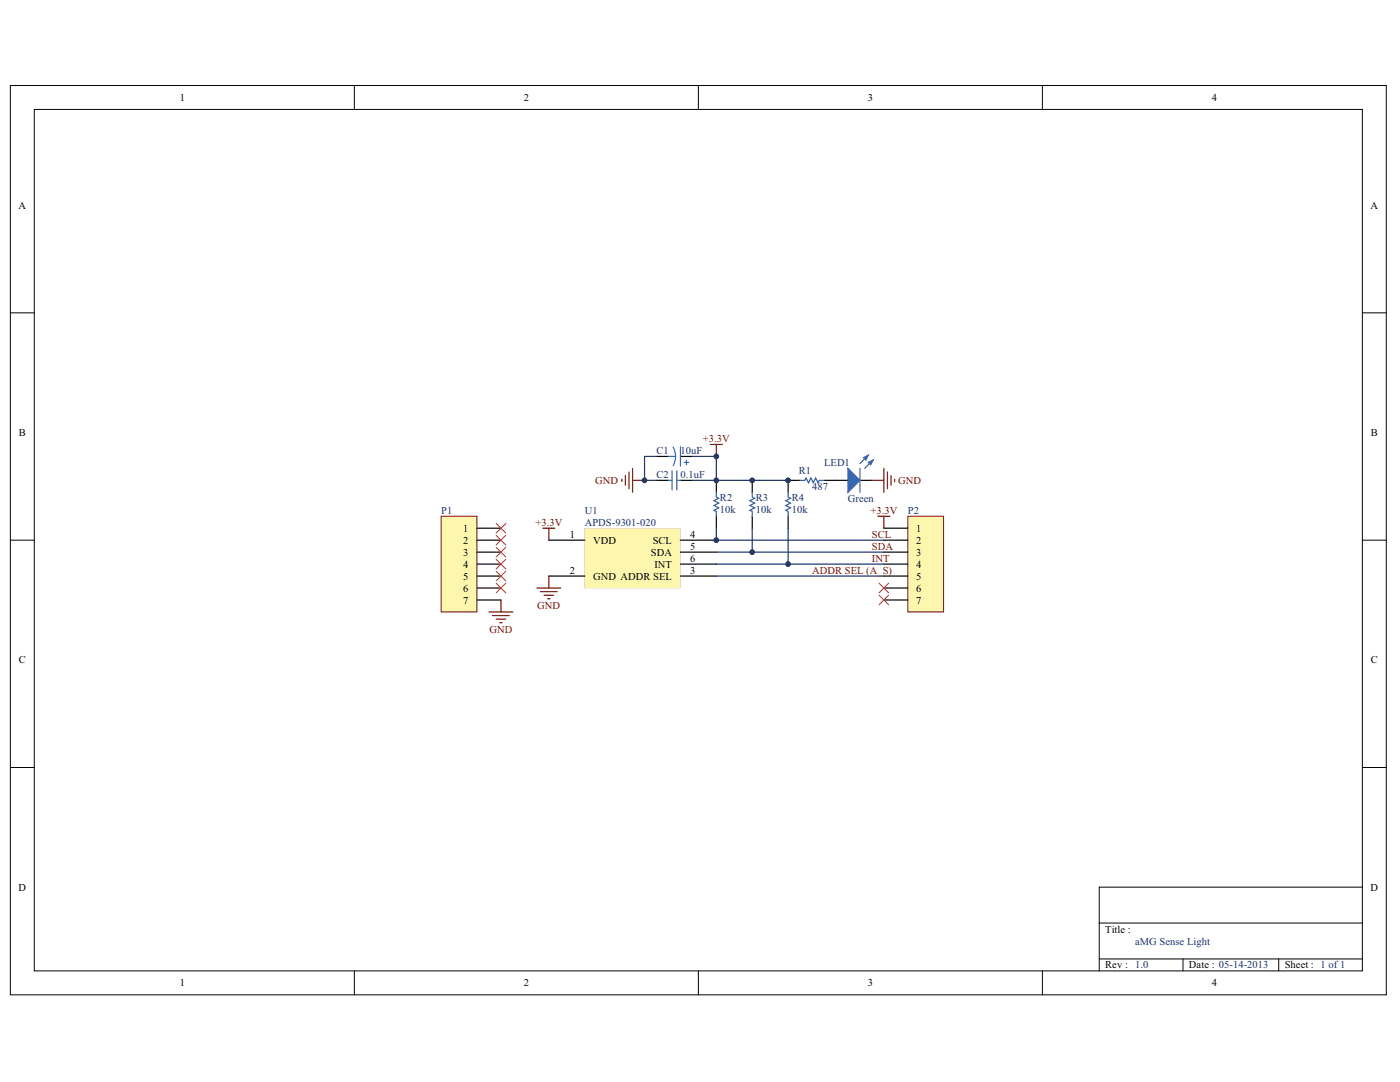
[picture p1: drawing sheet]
<svg xmlns="http://www.w3.org/2000/svg" width="279mm" height="216mm" viewBox="0 0 279 216" stroke-linecap="round" stroke-linejoin="round" font-family="sans-serif">
<path d="M2.1 17.1h274.6v181.4h-274.6z" fill="none" stroke="#040504" stroke-width=".2"/>
<path d="M6.8 21.8h265.1v171.9h-265.1z" fill="#fff"/>
<g fill="none" stroke="#040504" stroke-width=".2">
<path d="M70.7 17.1v4.7M139.4 17.1v4.7M208 17.1v4.7M6.8 21.8h265.1v171.9h-265.1zM2.1 62.4h4.7M271.9 62.4h4.8M2.1 107.8h4.7M271.9 107.8h4.8M2.1 153.1h4.7M271.9 153.1h4.8M271.9 177h-52.5v16.7M70.7 193.7v4.8"/>
<path d="M139.4 193.7v4.8M208 193.7v4.8M219.4 184.2h52.5M219.4 191.3h52.5M236.1 191.3v2.4M255.2 191.3v2.4"/>
</g>
<g fill="#040504">
<path d="M109.4 107.7h7.3l.1 .1-.1 .1h-7.2z"/>
<path d="M109.4 114.9l7.3-.1 .1 .1-.1 .2h-7.2z"/>
<path d="M135.7 114.9l7.3-.1 .1 .1-.1 .2h-7.2z"/>
<path d="M135.7 107.7h7.3l.1 .1-.1 .1h-7.2z"/>
<path d="M135.7 110.1h7.3l.1 .1-.1 .1h-7.2z"/>
<path d="M135.7 112.5l7.3-.1 .1 .2-.1 .1h-7.2z"/>
</g>
<path d="M116.7 105.4h19.1v11.9h-19.1v-2.2l.1-.2-.1-.1v-6.9l.1-.1-.1-.1zM123.8 114.2v1.5h9v-1.5zM118.4 114.2v1.5h4.5v-1.5zM132.9 114.3v1.3h1.2v-1.3zM130.6 111.9v1.4h3.5v-1.4zM130 109.5v1.4h4.1v-1.4zM130.4 107.1v1.4h3.7v-1.4zM118.4 107.1v1.4h4.5v-1.4z" fill="#fcf7ad"/>
<path d="M116.7 107.7l.1 .1-.1 .1z" fill="#040504"/>
<path d="M118.4 107.1h4.5v1.4h-4.5z" fill="#fcf7ad"/>
<path d="M116.7 114.8l.1 .1-.1 .2z" fill="#040504"/>
<path d="M118.4 114.2h4.5v1.5h-4.5z" fill="#fcf7ad"/>
<path d="M135.7 114.9l.1 .2z" fill="#040504"/>
<g fill="#fcf7ad">
<path d="M123.8 114.2h9v1.5h-9z"/>
<path d="M132.9 114.3h1.2v1.3h-1.2z"/>
</g>
<path d="M135.7 107.7l.1 .2z" fill="#040504"/>
<path d="M130.4 107.1h3.7v1.4h-3.7z" fill="#fcf7ad"/>
<path d="M135.7 110.1l.1 .2z" fill="#040504"/>
<path d="M130 109.5h4.1v1.4h-4.1z" fill="#fcf7ad"/>
<path d="M135.7 112.5l.1 .2z" fill="#040504"/>
<path d="M130.6 111.9h3.5v1.4h-3.5z" fill="#fcf7ad"/>
<path d="M116.7 115.1v2.2h19.1v-2.2v2.2h-19.1z" fill="#6d0c0e"/>
<g fill="#040504">
<path d="M116.7 107.7v.2z"/>
<path d="M116.7 114.8v.3z"/>
<path d="M135.8 114.8v.3z"/>
<path d="M135.8 107.7v.2z"/>
<path d="M135.8 110.1v.2z"/>
<path d="M135.8 112.4v.3z"/>
</g>
<path d="M135.8 112.7v2.1zM116.7 107.9v6.9zM135.8 110.3v2.1zM135.8 107.9v2.2zM116.7 105.4h19.1v2.3v-2.3h-19.1v2.3z" fill="#6d0c0e"/>
<g fill="none" stroke="#6d0c0e" stroke-width=".24">
<path d="M124.1 95.6v.5M124.8 94.9v1.9M125.5 94.2v3.3M126.2 93.5v4.7M126.2 95.8h2.4M141.8 88.7h2.4M143 88.7v2.4M107.1 117.3h4.8M107.9 118.1h3.3M108.3 105.4h2.4M108.6 118.8h1.9M109.3 119.5h.5"/>
<path d="M109.5 105.4v2.4M109.5 114.9v2.4"/>
</g>
<path d="M131 95.8h2.4M131 91.1h2.4M135.8 95.8h2.4M135.8 91.1h2.4M143 95.8v2.4M150.1 95.8v2.4M157.3 95.8v2.4M166.8 95.8h2.4M171.6 95.8h2.4M143 103v2.4M150.1 103v2.4M157.3 103v2.4" fill="none" stroke="#040504" stroke-width=".24"/>
<path d="M133.4 95.8h.7M133.4 91.1h1.4M134.1 93.9v3.9M134.3 89.2a3.8 3.8 0 0 1 0 3.7M135.1 93.9v3.9M135.1 95.8h.7M135.8 89.2v3.8M136.5 92.3h1M137 91.8v.9M143 98.2v1l.4 .2-.9 .5 .9 .5-.9 .5 .9 .4-.9 .5 .5 .3v.9M150.1 98.2v1l.5 .2-1 .5 1 .5-1 .5 1 .4-1 .5 .5 .3v.9M157.3 98.2v1l.5 .2-1 .5 1 .5-1 .5 1 .4-1 .5 .5 .3v.9" fill="none" stroke="#3365b0" stroke-width=".24"/>
<path d="M143 95.8h14.3M143 107.8h33.4M143 110.2h33.4M143 112.6h33.4M143 114.9h33.4M150.1 105.4v4.8M157.3 105.4v7.2" fill="none" stroke="#19306a" stroke-width=".24"/>
<path d="M169.2 93.5l2.4 2.3-2.4 2.4z" fill="#3365b0"/>
<path d="M169.2 93.5l2.4 2.3-2.4 2.4zM173.3 90.8l-1.7 1.7M174.2 91.8l-1.6 1.7" fill="none" stroke="#3365b0" stroke-width=".24"/>
<path d="M173.3 92.3l.9-.5-.4 .9z" fill="#3365b0"/>
<path d="M173.3 92.3l.9-.5-.4 .9z" fill="none" stroke="#3365b0" stroke-width=".24"/>
<path d="M172.3 91.3l1-.5-.5 1z" fill="#3365b0"/>
<path d="M159.7 95.8h.9l.3-.4 .4 .9 .5-.9 .5 .9 .5-.9 .5 .9 .2-.5h1M171.6 93.5v4.7M172.3 91.3l1-.5-.5 1z" fill="none" stroke="#3365b0" stroke-width=".24"/>
<path d="M157.3 95.8h2.4M164.5 95.8h2.3" fill="none" stroke="#040504" stroke-width=".24"/>
<path d="M174 95.8h2.4M176.4 93.5v4.7M177.1 94.2v3.3M177.8 94.9v1.9M178.5 95.6v.5M100 119.7v2.4M97.6 122.1h4.8M98.3 122.8h3.3M99 123.5h1.9M99.7 124.3h.5" fill="none" stroke="#6d0c0e" stroke-width=".24"/>
<path d="M131 91.1h-2.4v4.7h2.4M138.2 91.1h4.8v4.7h-4.8" fill="none" stroke="#19306a" stroke-width=".24"/>
<path d="M88 103h7.2v19.1h-7.2z" fill="#fcf7ad"/>
<path d="M88 103h7.2v19.1h-7.2z" fill="none" stroke="#6d0c0e" stroke-width=".2"/>
<path d="M95.2 105.4h4.8M95.2 107.8h4.8M95.2 110.2h4.8M95.2 112.6h4.8M95.2 114.9h4.8M95.2 117.3h4.8M95.2 119.7h4.8" fill="none" stroke="#040504" stroke-width=".24"/>
<path d="M99 114l1.9 1.9M99 116.4l1.9 1.9M100.9 114l-1.9 1.9M100.9 116.4l-1.9 1.9" fill="none" stroke="#ee1d23" stroke-width=".2"/>
<path d="M181.2 103h7.1v19.1h-7.1z" fill="#fcf7ad"/>
<path d="M181.2 103h7.1v19.1h-7.1z" fill="none" stroke="#6d0c0e" stroke-width=".2"/>
<path d="M176.4 105.4h4.8M176.4 107.8h4.8M176.4 110.2h4.8M176.4 112.6h4.8M176.4 114.9h4.8M176.4 117.3h4.8M176.4 119.7h4.8" fill="none" stroke="#040504" stroke-width=".24"/>
<path d="M99 104.4l1.9 2M99 106.8l1.9 1.9M99 109.2l1.9 1.9M99 111.6l1.9 1.9M100.9 104.4l-1.9 2M100.9 106.8l-1.9 1.9M100.9 109.2l-1.9 1.9M100.9 111.6l-1.9 1.9M175.4 116.4l1.9 1.9M175.4 118.8l1.9 1.9M177.3 116.4l-1.9 1.9M177.3 118.8l-1.9 1.9" fill="none" stroke="#ee1d23" stroke-width=".2"/>
<path d="M175.2 103h2.4M176.4 103v2.4" fill="none" stroke="#6d0c0e" stroke-width=".24"/>
<path d="M143 105.4v2.4" fill="none" stroke="#19306a" stroke-width=".24"/>
<circle cx="128.6" cy="95.8" r=".47" fill="#19306a"/>
<circle cx="128.6" cy="95.8" r=".47" fill="none" stroke="#19306a" stroke-width=".2"/>
<circle cx="142.9" cy="107.8" r=".47" fill="#19306a"/>
<circle cx="142.9" cy="107.8" r=".47" fill="none" stroke="#19306a" stroke-width=".2"/>
<circle cx="142.9" cy="95.8" r=".47" fill="#19306a"/>
<circle cx="142.9" cy="95.8" r=".47" fill="none" stroke="#19306a" stroke-width=".2"/>
<circle cx="142.9" cy="91.1" r=".47" fill="#19306a"/>
<circle cx="142.9" cy="91.1" r=".47" fill="none" stroke="#19306a" stroke-width=".2"/>
<circle cx="150.1" cy="110.2" r=".47" fill="#19306a"/>
<circle cx="150.1" cy="110.2" r=".47" fill="none" stroke="#19306a" stroke-width=".2"/>
<circle cx="150.1" cy="95.8" r=".47" fill="#19306a"/>
<circle cx="150.1" cy="95.8" r=".47" fill="none" stroke="#19306a" stroke-width=".2"/>
<circle cx="157.3" cy="112.6" r=".47" fill="#19306a"/>
<circle cx="157.3" cy="112.6" r=".47" fill="none" stroke="#19306a" stroke-width=".2"/>
<circle cx="157.3" cy="95.8" r=".47" fill="#19306a"/>
<circle cx="157.3" cy="95.8" r=".47" fill="none" stroke="#19306a" stroke-width=".2"/>
<g font-size="2.1" fill="#040504">
<text x="35.9" y="20.2">1</text>
<text x="104.5" y="20.2">2</text>
<text x="173.2" y="20.2">3</text>
<text x="241.8" y="20.2">4</text>
<text x="3.7" y="41.6">A</text>
<text x="273.5" y="41.6">A</text>
<text x="3.8" y="87">B</text>
<text x="273.6" y="87">B</text>
<text x="92.5" y="106.1">1</text>
<text x="113.7" y="107.3">1</text>
<text x="137.7" y="107.3">4</text>
<text x="182.8" y="106.1">1</text>
<text x="92.5" y="108.5">2</text>
<text x="92.5" y="110.9">3</text>
<text x="92.5" y="113.3">4</text>
<text x="118.4" y="108.5">VDD</text>
<text x="129.9" y="110.9">SDA</text>
<text x="130.3" y="108.5">SCL</text>
<text x="130.6" y="113.3">INT</text>
<text x="137.7" y="112.1">6</text>
<text x="137.7" y="109.7">5</text>
<text x="182.8" y="108.5">2</text>
<text x="182.8" y="110.9">3</text>
<text x="182.8" y="113.3">4</text>
<text x="92.5" y="115.6">5</text>
<text x="92.5" y="118">6</text>
<text x="113.7" y="114.5">2</text>
<text x="118.4" y="115.6">GND ADDR SEL</text>
<text x="137.7" y="114.5">3</text>
<text x="182.8" y="115.6">5</text>
<text x="182.8" y="118">6</text>
<text x="92.5" y="120.4">7</text>
<text x="182.8" y="120.4">7</text>
<text x="3.8" y="132.3">C</text>
<text x="273.6" y="132.3">C</text>
<text x="3.7" y="177.7">D</text>
<text x="273.5" y="177.7">D</text>
<text x="220.6" y="186.1">Title :</text>
<text x="35.9" y="196.8">1</text>
<text x="104.5" y="196.8">2</text>
<text x="173.2" y="196.8">3</text>
<text x="220.6" y="193.2">Rev : 1.0</text>
<text x="237.3" y="193.2">Date : 05-14-2013</text>
<text x="241.8" y="196.8">4</text>
<text x="256.4" y="193.2">Sheet : 1 of 1</text>
</g>
<g font-size="2.1" fill="#6d0c0e">
<text x="140.3" y="88.2">+3.3V</text>
<text x="118.8" y="96.6">GND</text>
<text x="179.3" y="96.6">GND</text>
<text x="106.9" y="104.9">+3.3V</text>
<text x="173.7" y="102.5">+3.3V</text>
<text x="174" y="107.3">SCL</text>
<text x="174" y="109.7">SDA</text>
<text x="174" y="112.1">INT</text>
<text x="162.1" y="114.5">ADDR SEL (A_S)</text>
<text x="107.2" y="121.6">GND</text>
<text x="97.7" y="126.4">GND</text>
</g>
<g font-size="2.1" fill="#19306a">
<text x="131" y="95.4">C2</text>
<text x="131" y="90.6">C1</text>
<text x="135.8" y="95.4">0.1uF</text>
<text x="135.8" y="90.6">10uF</text>
<text x="159.4" y="94.6">R1</text>
<text x="164.5" y="93">LED1</text>
<text x="143.7" y="99.9">R2</text>
<text x="150.8" y="99.9">R3</text>
<text x="158" y="99.9">R4</text>
<text x="162.1" y="97.7">487</text>
<text x="169.2" y="100.1">Green</text>
<text x="88" y="102.5">P1</text>
<text x="116.7" y="102.5">U1</text>
<text x="116.7" y="104.9">APDS-9301-020</text>
<text x="143.7" y="102.3">10k</text>
<text x="150.8" y="102.3">10k</text>
<text x="158" y="102.3">10k</text>
<text x="181.2" y="102.5">P2</text>
<text x="226.5" y="188.5">aMG Sense Light</text>
</g>
</svg>
